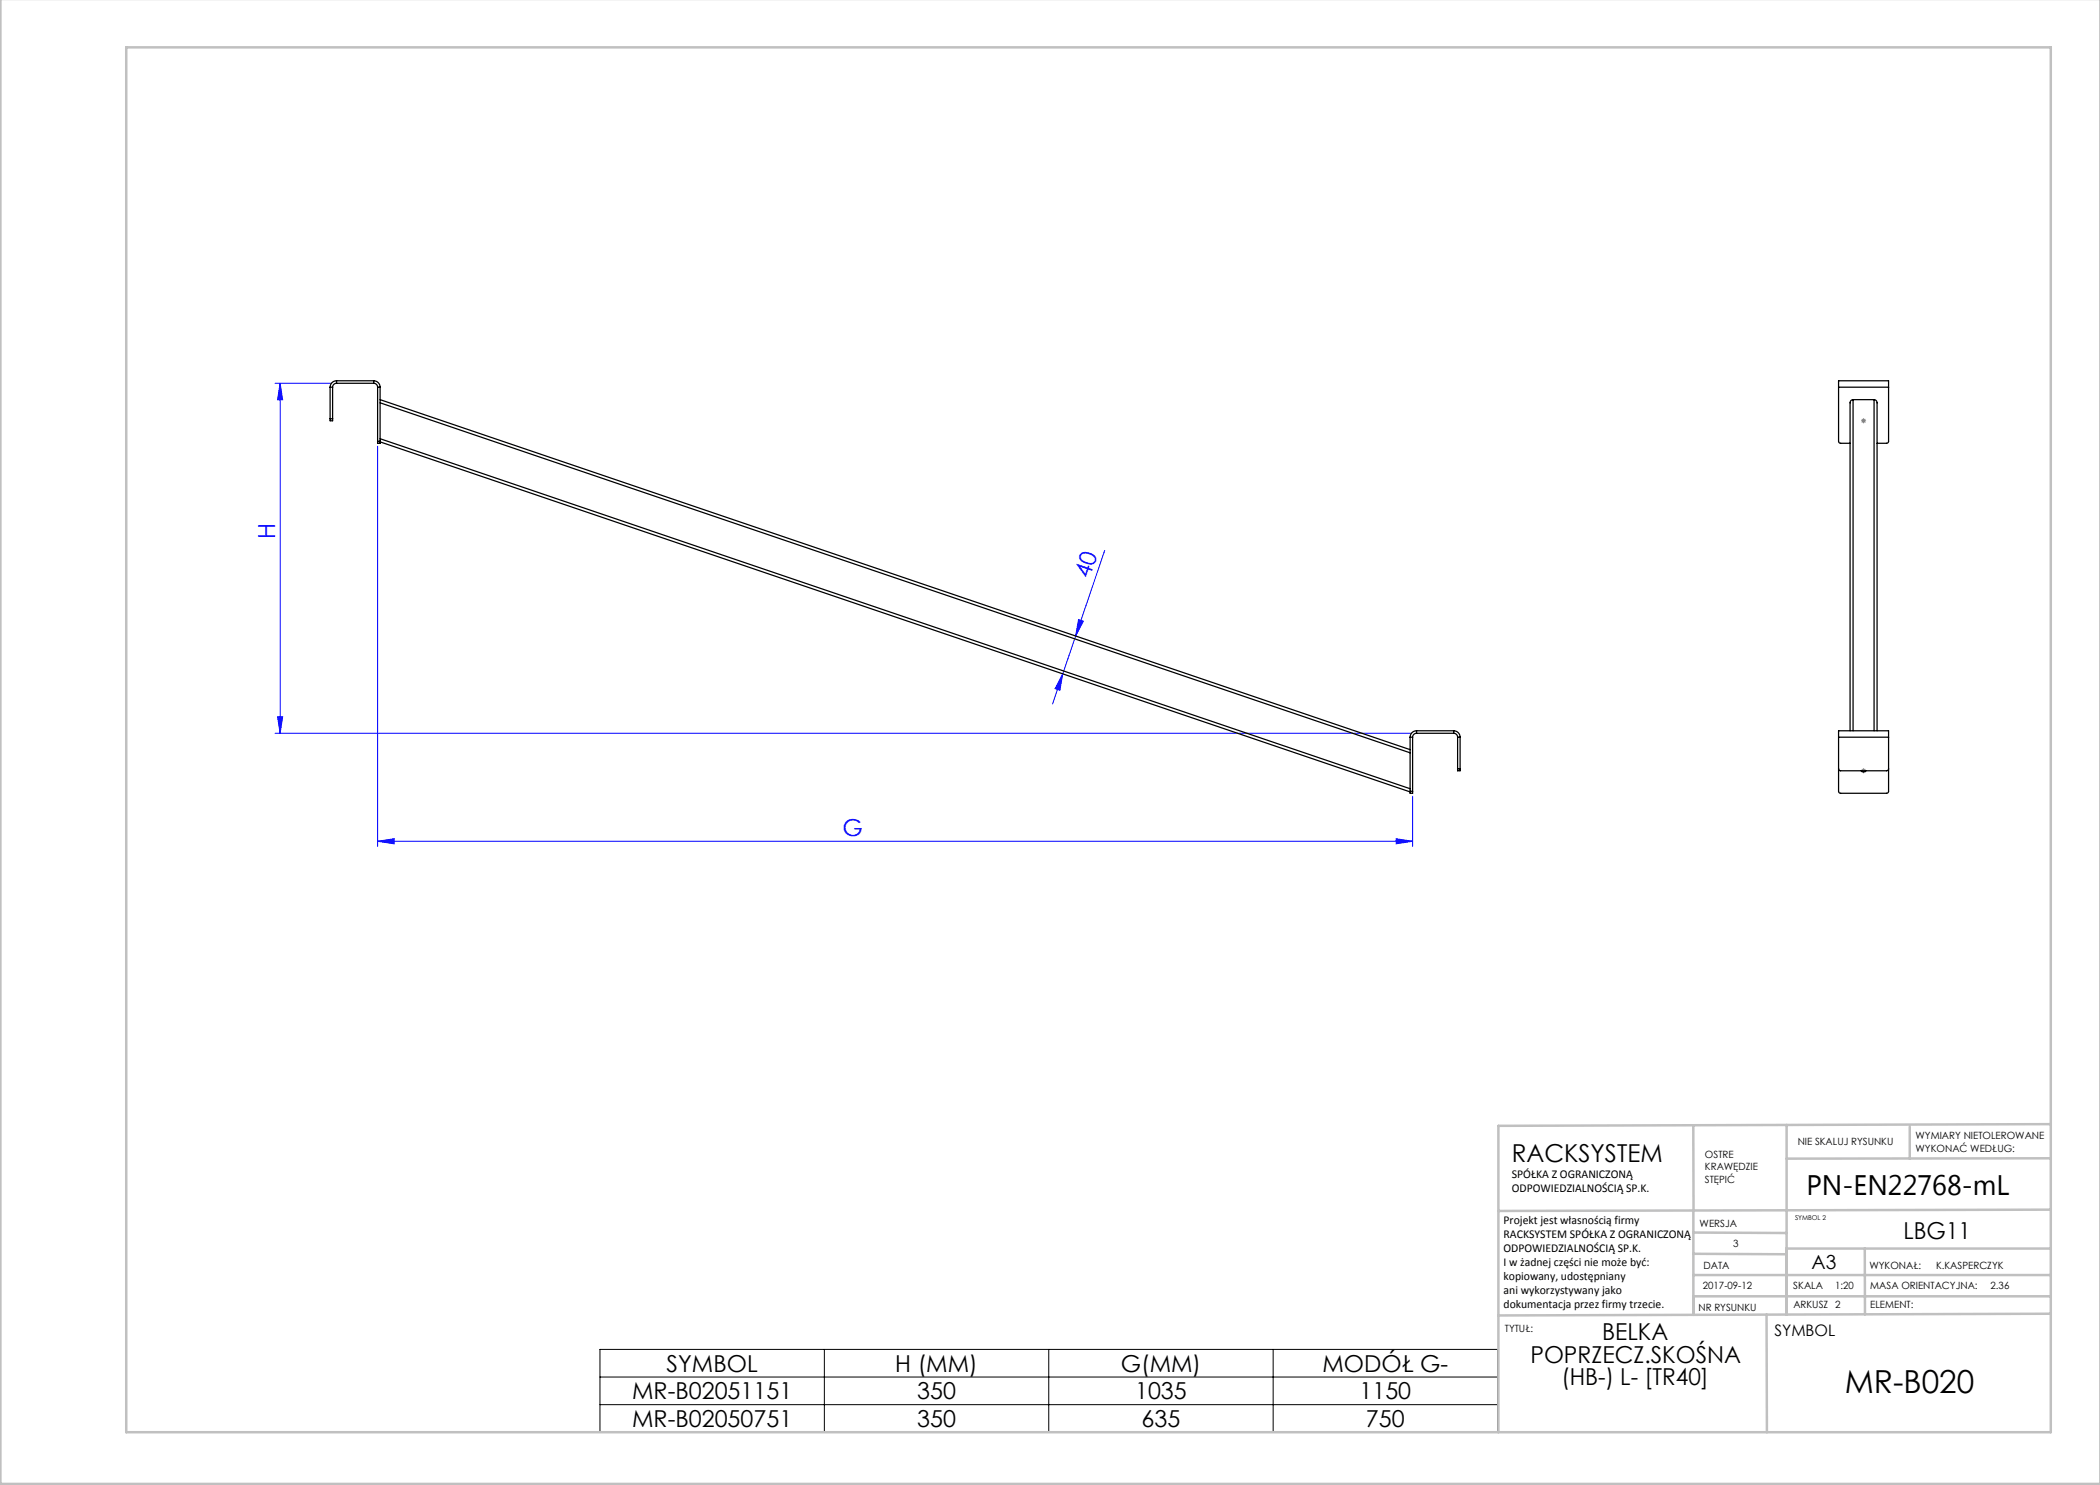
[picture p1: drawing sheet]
<svg xmlns="http://www.w3.org/2000/svg" width="420mm" height="297mm" viewBox="0 0 420 297" stroke-linecap="round" stroke-linejoin="round" font-family="sans-serif">
<g fill="none" stroke="#00f" stroke-width=".2">
<path d="M55 76.7h11.3M56 76.7l.5 3.3h-1zM56 76.7v70M75.5 89.3v80M220.9 110.1l-10.4 30.7M212.6 134.8l-.6 3.3-1-.4zM215.7 123.9l1 .3-1.6 3zM55 146.7h227.3M55.5 143.4h1l-.5 3.3zM282.5 159.3v10M75.5 168.3l3.3-.6v1.1zM75.5 168.3h207"/>
<path d="M279.2 167.7l3.3 .6-3.3 .5z"/>
</g>
<path d="M372.2 84.2h1M372.4 83.8l.7 .7M372.7 83.7v1M373.1 83.8l-.7 .7M372.2 154.2h1M372.4 153.8l.7 .7M372.7 153.7v1M373.1 153.8l-.7 .7" fill="none" stroke="#808080" stroke-width=".2"/>
<path d="M120 269.9h179.5v16.6h-179.5zM120 275.4h179.5M164.9 269.9v16.6M209.8 269.9v16.6M254.6 269.9v16.6M120 280.9h179.5" fill="none" stroke="#000" stroke-width=".2"/>
<g fill="none" stroke="#c0c0c0" stroke-width=".5">
<path d="M.1 -.1v296.9h419.9M25.2 9.5h385v276.9h-385zM338.7 225.2v16.9M357.3 225v37.9M382 225.4v6.3M410.1 224.8l-110.4 .4v61.2M410.1 231.7h-52.8M338.7 259.3h71.5M338.7 255h71.5M338.7 250.8l18.6 .1M338.7 246.5l18.6 .1M338.7 242.1v20.9"/>
<path d="M373 249.7v13.2M410.1 241.9l-110.4 .3M410.2 249.7h-52.9v13.2M353.3 262.9l.1 23.5M410.2 262.7l-110.5 .4"/>
</g>
<g fill="#00f">
<path d="M212.6 134.8l-.6 3.3-1-.4zM215.7 123.9l1 .3-1.6 3z"/>
<path d="M56 76.7l.5 3.3h-1zM55.5 143.4h1l-.5 3.3z"/>
<path d="M75.5 168.3l3.3-.6v1.1zM279.2 167.7l3.3 .6-3.3 .5z"/>
</g>
<g fill="none" stroke="#000" stroke-width=".25">
<path d="M66 77.4h.5M66 77.4v6.4M66.5 77.4v6.4M67.3 76.7a.78 .78 0 0 0-.8 .7M67.3 76.2a1.28 1.28 0 0 0-1.3 1.2M67.3 76.2v.5M67.3 76.2h7.4M67.3 76.7h7.4M74.7 76.2a1.28 1.28 0 0 1 1.3 1.2M74.7 76.7a.78 .78 0 0 1 .8 .7M74.7 76.2v.5M75.5 77.4h.5"/>
<path d="M75.5 77.4v10.9M76 79.9l206 70M76 77.4v10.9M367.7 77.4v10.9l.3 .3 2 .1M367.7 77.4v-1.2h10v1.2M367.7 77.4h10M370.6 79.9l-.4 .3-.2 .4v65.6M370.6 79.9h4.2M370.6 79.9v66.3M374.8 79.9a.62 .62 0 0 1 .6 .7v65.6M374.8 79.9v66.3M377.7 77.4v10.9l-.3 .3-2 .1"/>
<path d="M66 83.8v.4h.5v-.4M66 83.8h.5M75.5 88.3v.4h.5v-.4M75.5 88.3h.5M76 80.6l206 70M76 87.7l206 70M76 88.4l206 70M282 158.3v.4h.5v-.4M282 147.4h.5M282 158.3h.5M282 147.4v10.9M282.5 147.4v10.9"/>
<path d="M283.3 146.2a1.28 1.28 0 0 0-1.3 1.2M283.3 146.7a.78 .78 0 0 0-.8 .7M283.3 146.2v.5M283.3 146.2h7.4M283.3 146.7h7.4M290.7 146.2a1.28 1.28 0 0 1 1.3 1.2M290.7 146.7a.78 .78 0 0 1 .8 .7M290.7 146.2v.5M291.5 153.8v.4h.5v-.4M291.5 147.4h.5M291.5 153.8h.5M291.5 147.4v6.4"/>
<path d="M292 147.4v6.4M367.7 147.4v-1.2h10v1.2M367.7 153.8l.1 .2 .3 .2h9.2l.3-.2 .1-.2M367.7 147.4v10.9l.1 .2 .3 .2h9.2l.3-.2 .1-.2v-10.9M367.7 147.4h10M372.2 154.2l.5 .2 .5-.2"/>
</g>
<text font-size="6.3" x="369" y="278.5">MR-B020</text>
<text font-size="5.6" x="361.3" y="239.1">PN-EN22768-mL</text>
<text font-size="4.9" x="302.4" y="232.4">RACKSYSTEM</text>
<g font-size="4.7" fill="#00f">
<text x="55" y="107.8" transform="rotate(-90 55 107.8)">H</text>
<text x="217.9" y="115.9" transform="rotate(-71 217.9 115.9)">40</text>
<text x="168.5" y="167.2">G</text>
</g>
<g font-size="4.7">
<text x="380.7" y="247.8">LBG11</text>
<text x="320.4" y="268.1">BELKA</text>
<text x="133.3" y="274.3">SYMBOL</text>
<text x="179.1" y="274.3">H (MM)</text>
<text x="224.1" y="274.3">G(MM)</text>
<text x="264.5" y="274.3">MODÓŁ G-</text>
<text x="306.1" y="272.6">POPRZECZ.SKOŚNA</text>
<text x="126.4" y="279.9">MR-B02051151</text>
<text x="183.4" y="279.9">350</text>
<text x="227" y="279.9">1035</text>
<text x="271.9" y="279.9">1150</text>
<text x="312.3" y="277.1">(HB-) L- [TR40]</text>
<text x="126.4" y="285.4">MR-B02050751</text>
<text x="183.4" y="285.4">350</text>
<text x="228.3" y="285.4">635</text>
<text x="273.2" y="285.4">750</text>
</g>
<text font-size="3.9" x="362.3" y="253.8">A3</text>
<text font-size="3.2" x="354.9" y="267.2">SYMBOL</text>
<g font-size="2.4">
<text x="302.4" y="235.6">SPÓŁKA Z OGRANICZONĄ</text>
<text x="302.4" y="238.4">ODPOWIEDZIALNOŚCIĄ SP.K.</text>
<text x="300.7" y="244.7">Projekt jest własnością firmy</text>
<text x="300.7" y="247.5">RACKSYSTEM SPÓŁKA Z OGRANICZONĄ</text>
<text x="300.7" y="250.3">ODPOWIEDZIALNOŚCIĄ SP.K.</text>
<text x="300.7" y="253.1">I w żadnej części nie może być:</text>
<text x="300.7" y="256">kopiowany, udostępniany</text>
<text x="300.7" y="258.8">ani wykorzystywany jako</text>
<text x="300.7" y="261.6">dokumentacja przez firmy trzecie.</text>
</g>
<g font-size="2">
<text x="383.1" y="227.9">WYMIARY NIETOLEROWANE</text>
<text x="341" y="231.6">OSTRE</text>
<text x="359.5" y="228.9">NIE SKALUJ RYSUNKU</text>
<text x="383.1" y="230.4">WYKONAĆ WEDŁUG:</text>
<text x="341" y="234.1">KRAWĘDZIE</text>
<text x="341" y="236.6">STĘPIĆ</text>
<text x="339.9" y="245.4">WERSJA</text>
<text x="346.6" y="249.5">3</text>
<text x="340.6" y="257.7">2017-09-12</text>
<text x="340.7" y="253.8">DATA</text>
<text x="358.7" y="257.7">SKALA</text>
<text x="367" y="257.7">1:20</text>
<text x="373.9" y="253.8">WYKONAŁ:</text>
<text x="374.1" y="257.7">MASA ORIENTACYJNA:</text>
<text x="387.2" y="253.8">K.KASPERCZYK</text>
<text x="398.1" y="257.7">2.36</text>
<text x="339.7" y="262.3">NR RYSUNKU</text>
<text x="358.7" y="261.7">ARKUSZ 2</text>
<text x="374.1" y="261.7">ELEMENT:</text>
<text x="301" y="266.4">TYTUŁ:</text>
</g>
<text font-size="1.3" x="359" y="244">SYMBOL 2</text>
</svg>
